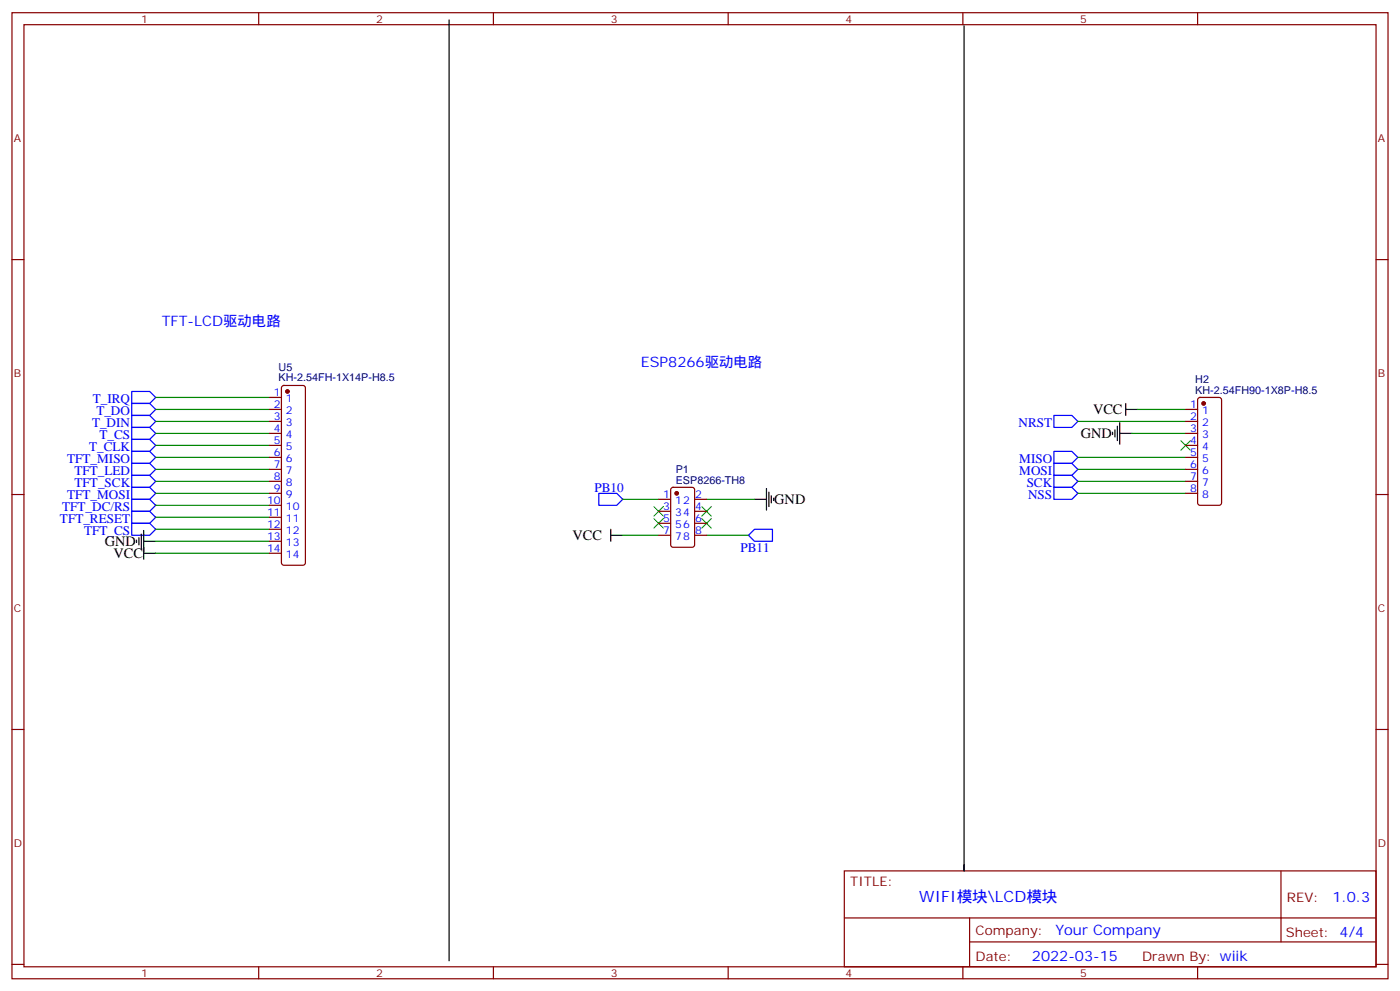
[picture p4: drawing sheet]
<svg xmlns="http://www.w3.org/2000/svg" width="412mm" height="292mm" viewBox="0 0 412 292" stroke-linecap="round" stroke-linejoin="round" font-family="sans-serif">
<g fill="none" stroke="#870000" stroke-width=".35">
<path d="M3.5 3.7h405.4v284.4h-405.4zM7.1 7.3h398.2v277.3h-398.2zM76.2 3.7v3.6M145.3 3.7v3.6M214.5 3.7v3.6M283.6 3.7v3.6M352.8 3.7v3.6M3.5 76.4h3.6M405.3 76.4h3.6M79.4 117h3.5M83.1 113.7l.5-.2h5.7l.5 .2 .2 .5v51.5l-.3 .5-.4 .2h-5.7l-.5-.3-.2-.4v-51.5zM353 117.2l.5-.2h5.6l.5 .2 .2 .5v30.3l-.2 .5-.5 .2h-5.6l-.5-.2-.2-.5v-30.3z"/>
<path d="M79.4 120.5h3.5M79.4 124h3.5M79.4 127.6h3.5M79.4 131.1h3.5M79.4 134.6h3.5M79.4 138.1h3.5M349.2 120.5h3.6M349.2 124h3.6M349.2 127.6h3.6M349.2 131.1h3.6M349.2 134.6h3.6M349.2 138.1h3.6"/>
<path d="M3.5 145.6h3.6M79.4 141.7h3.5M79.4 145.2h3.5M79.4 148.7h3.5M79.4 152.3h3.5M79.4 155.8h3.5M79.4 159.3h3.5M194 147h3.6M194 157.6h3.6M194 150.5h3.6M194 154h3.6M197.8 143.6l.5-.2h5.6l.7 .5v16.5l-.5 .6-5.8 .1-.7-.5v-16.5z"/>
<path d="M204.6 147h3.5M204.6 157.6h3.5M204.6 150.5h3.5M204.6 154h3.5M349.2 141.7h3.6M349.2 145.2h3.6M405.3 145.6h3.6M79.4 162.8h3.5M3.5 214.7h3.6M405.3 214.7h3.6M248.7 256.3h156.6v28.3h-156.6zM377.3 256.4v20.8"/>
<path d="M248.7 270.2h156.5M285.6 277.2h119.6M285.6 270.2v14.1M3.5 283.8h3.6M76.2 284.6v3.5M145.3 284.6v3.5M214.5 284.6v3.5M283.6 284.6v3.5M352.8 284.6v3.5M405.3 283.8h3.6"/>
</g>
<g fill="none" stroke="#00f" stroke-width=".35">
<path d="M38.8 115.2h5.3l1.8 1.8-1.8 1.7h-5.3zM38.8 118.7h5.3l1.8 1.8-1.8 1.8h-5.3zM38.8 122.3h5.3l1.8 1.7-1.8 1.8h-5.3zM38.8 125.8h5.3l1.8 1.8-1.8 1.7h-5.3zM38.8 129.3h5.3l1.8 1.8-1.8 1.8h-5.3zM38.8 132.9h5.3l1.8 1.7-1.8 1.8h-5.3zM38.8 136.4h5.3l1.8 1.7-1.8 1.8h-5.3zM38.8 139.9h5.3l1.8 1.8-1.8 1.7h-5.3zM310.4 122.3h5.3l1.8 1.7-1.8 1.8h-5.3zM310.4 132.9h5.3l1.8 1.7-1.8 1.8h-5.3zM310.4 139.9h5.3l1.8 1.8-1.8 1.7h-5.3zM310.4 136.4h5.3l1.8 1.7-1.8 1.8h-5.3z"/>
<path d="M38.8 143.4h5.3l1.8 1.8-1.8 1.8h-5.3zM38.8 147h5.3l1.8 1.7-1.8 1.8h-5.3zM38.8 150.5h5.3l1.8 1.8-1.8 1.7h-5.3zM38.8 154h5.3l1.8 1.8-1.8 1.8h-5.3zM176.4 145.2h5.3l1.7 1.8-1.7 1.7h-5.3zM220.5 157.6l1.7-1.8h5.3v3.5h-5.3zM310.4 143.4h5.3l1.8 1.8-1.8 1.8h-5.3z"/>
</g>
<g fill="none" stroke="#000" stroke-width=".35">
<path d="M132.3 5.9v276.9M284 7.6v248.7v-1.7M331.6 118.7v3.6M327.7 127.2v.7M328.4 126.5v2.1M329.1 125.4v4.3M329.8 127.6h3.6M329.8 124.4v6.3M331.6 120.5h3.5M40.2 159v.7M40.9 158.3v2.1M41.6 157.2v4.2"/>
<path d="M42.3 159.3h3.6M42.3 156.1v8.5M179.9 157.6h3.5M179.9 155.8v3.5M222.2 147h3.6M225.8 143.8v6.3M226.5 144.9v4.2M227.2 145.9v2.1M227.9 146.6v.7M42.3 162.8h3.6"/>
</g>
<g fill="none" stroke="#008700" stroke-width=".35">
<path d="M45.9 117h33.5M45.9 120.5h33.5M45.9 124h33.5M45.9 127.6h33.5M45.9 131.1h33.5M45.9 134.6h33.5M45.9 138.1h33.5M317.5 124h31.7M317.5 134.6h31.7M317.5 138.1h31.7M333.4 127.6h15.8M335.1 120.5h14.1"/>
<path d="M45.9 141.7h33.5M45.9 145.2h33.5M45.9 148.7h33.5M45.9 152.3h33.5M45.9 155.8h33.5M45.9 159.3h33.5M183.4 147h10.6M183.4 157.6h10.6M208.1 147h14.1M208.1 157.6h12.4M317.5 141.7h31.7M317.5 145.2h31.7"/>
<path d="M45.9 162.8h33.5"/>
</g>
<path d="M347.8 129.7l2.9 2.8M350.7 129.7l-2.9 2.8M192.6 149.1l2.8 2.8M192.6 152.6l2.8 2.8M195.4 149.1l-2.8 2.8M195.4 152.6l-2.8 2.8M206.7 149.1l2.8 2.8M206.7 152.6l2.8 2.8M209.5 149.1l-2.8 2.8M209.5 152.6l-2.8 2.8" fill="none" stroke="#3c3" stroke-width=".35"/>
<g fill="#870000" stroke="#870000" stroke-width=".35">
<circle cx="199.3" cy="145.2" r=".53"/>
<circle cx="84.7" cy="115.2" r=".53"/>
<circle cx="354.5" cy="118.7" r=".53"/>
</g>
<text font-size="4.6" fill="#00f" x="270.8" y="265.4">WIFI模块\LCD模块</text>
<g font-size="4.2" fill="#00f">
<text x="47.6" y="95.8">TFT-LCD驱动电路</text>
<text x="188.7" y="108.2">ESP8266驱动电路</text>
<text x="392.5" y="265.6">1.0.3</text>
<text x="310.9" y="275.2">Your Company</text>
<text x="304" y="283">2022-03-15</text>
</g>
<g font-size="4.2">
<text x="322" y="122">VCC</text>
<text x="318.4" y="129">GND</text>
<text x="228.1" y="148.4">GND</text>
<text x="30.9" y="160.8">GND</text>
<text x="168.7" y="159">VCC</text>
<text x="33.5" y="164.3">VCC</text>
</g>
<g font-size="3.9" fill="#00f">
<text x="27.3" y="118.7">T_IRQ</text>
<text x="27.1" y="125.8">T_DIN</text>
<text x="28.4" y="122.3">T_DO</text>
<text x="300.1" y="125.8">NRST</text>
<text x="29.3" y="129.3">T_CS</text>
<text x="19.8" y="136.4">TFT_MISO</text>
<text x="26.2" y="132.9">T_CLK</text>
<text x="300.3" y="136.4">MISO</text>
<text x="21.9" y="139.9">TFT_LED</text>
<text x="22" y="143.4">TFT_SCK</text>
<text x="300.3" y="139.9">MOSI</text>
<text x="302.4" y="143.4">SCK</text>
<text x="19.8" y="147">TFT_MOSI</text>
<text x="175.1" y="144.7">PB10</text>
<text x="302.9" y="147">NSS</text>
<text x="17.7" y="154">TFT_RESET</text>
<text x="18.3" y="150.5">TFT_DC/RS</text>
<text x="24.8" y="157.6">TFT_CS</text>
<text x="218.1" y="162.4">PB11</text>
</g>
<g font-size="3.9" fill="#800">
<text x="250.5" y="260.9">TITLE:</text>
<text x="379.1" y="265.6">REV:</text>
<text x="287.4" y="275.1">Company:</text>
<text x="378.7" y="275.7">Sheet: 4/4</text>
<text x="287.4" y="282.8">Date:</text>
<text x="336.4" y="282.9">Drawn By: wiik</text>
</g>
<g font-size="3.2" fill="#800">
<text x="41.6" y="6.7">1</text>
<text x="110.8" y="6.7">2</text>
<text x="179.9" y="6.7">3</text>
<text x="249.1" y="6.7">4</text>
<text x="318.2" y="6.7">5</text>
<text x="4.1" y="41.8">A</text>
<text x="405.9" y="41.8">A</text>
<text x="4.1" y="111">B</text>
<text x="405.9" y="111">B</text>
<text x="4.1" y="180.1">C</text>
<text x="405.9" y="180.1">C</text>
<text x="4.1" y="249.3">D</text>
<text x="405.9" y="249.3">D</text>
<text x="41.6" y="287.5">1</text>
<text x="110.8" y="287.5">2</text>
<text x="179.9" y="287.5">3</text>
<text x="249.1" y="287.5">4</text>
<text x="318.2" y="287.5">5</text>
</g>
<g font-size="3.2" fill="#000080">
<text x="82.1" y="112.2">KH-2.54FH-1X14P-H8.5</text>
<text x="82.1" y="109.2">U5</text>
<text x="352.1" y="112.8">H2</text>
<text x="352.1" y="115.9">KH-2.54FH90-1X8P-H8.5</text>
<text x="199.1" y="142.3">ESP8266-TH8</text>
<text x="199.1" y="139.3">P1</text>
</g>
<g font-size="3.2" fill="#00f">
<text x="80.7" y="116.6">1</text>
<text x="84.2" y="118.4">1</text>
<text x="80.7" y="120.2">2</text>
<text x="80.7" y="123.7">3</text>
<text x="84.2" y="121.9">2</text>
<text x="84.2" y="125.4">3</text>
<text x="350.6" y="120.2">1</text>
<text x="350.6" y="123.7">2</text>
<text x="354.1" y="121.9">1</text>
<text x="354.1" y="125.4">2</text>
<text x="80.7" y="127.2">4</text>
<text x="80.7" y="130.7">5</text>
<text x="84.2" y="129">4</text>
<text x="350.6" y="127.2">3</text>
<text x="350.6" y="130.7">4</text>
<text x="354.1" y="129">3</text>
<text x="80.7" y="134.3">6</text>
<text x="80.7" y="137.8">7</text>
<text x="84.2" y="132.5">5</text>
<text x="84.2" y="136">6</text>
<text x="350.6" y="134.3">5</text>
<text x="350.6" y="137.8">6</text>
<text x="354.1" y="132.5">4</text>
<text x="354.1" y="136">5</text>
<text x="80.7" y="141.3">8</text>
<text x="84.2" y="139.6">7</text>
<text x="84.2" y="143.1">8</text>
<text x="350.6" y="141.3">7</text>
<text x="354.1" y="139.6">6</text>
<text x="354.1" y="143.1">7</text>
<text x="78.7" y="148.4">10</text>
<text x="80.7" y="144.9">9</text>
<text x="84.2" y="146.6">9</text>
<text x="195.4" y="146.6">1</text>
<text x="198.9" y="148.4">12</text>
<text x="204.8" y="146.6">2</text>
<text x="350.6" y="144.9">8</text>
<text x="354.1" y="146.6">8</text>
<text x="78.7" y="151.9">11</text>
<text x="78.7" y="155.4">12</text>
<text x="84.2" y="150.1">10</text>
<text x="84.2" y="153.7">11</text>
<text x="195.4" y="153.7">5</text>
<text x="195.4" y="150.1">3</text>
<text x="198.9" y="155.4">56</text>
<text x="198.9" y="151.9">34</text>
<text x="204.8" y="150.1">4</text>
<text x="204.8" y="153.7">6</text>
<text x="78.7" y="159">13</text>
<text x="84.2" y="157.2">12</text>
<text x="84.2" y="160.7">13</text>
<text x="195.4" y="157.2">7</text>
<text x="198.9" y="159">78</text>
<text x="204.8" y="157.2">8</text>
<text x="78.7" y="162.5">14</text>
<text x="84.2" y="164.3">14</text>
</g>
</svg>
